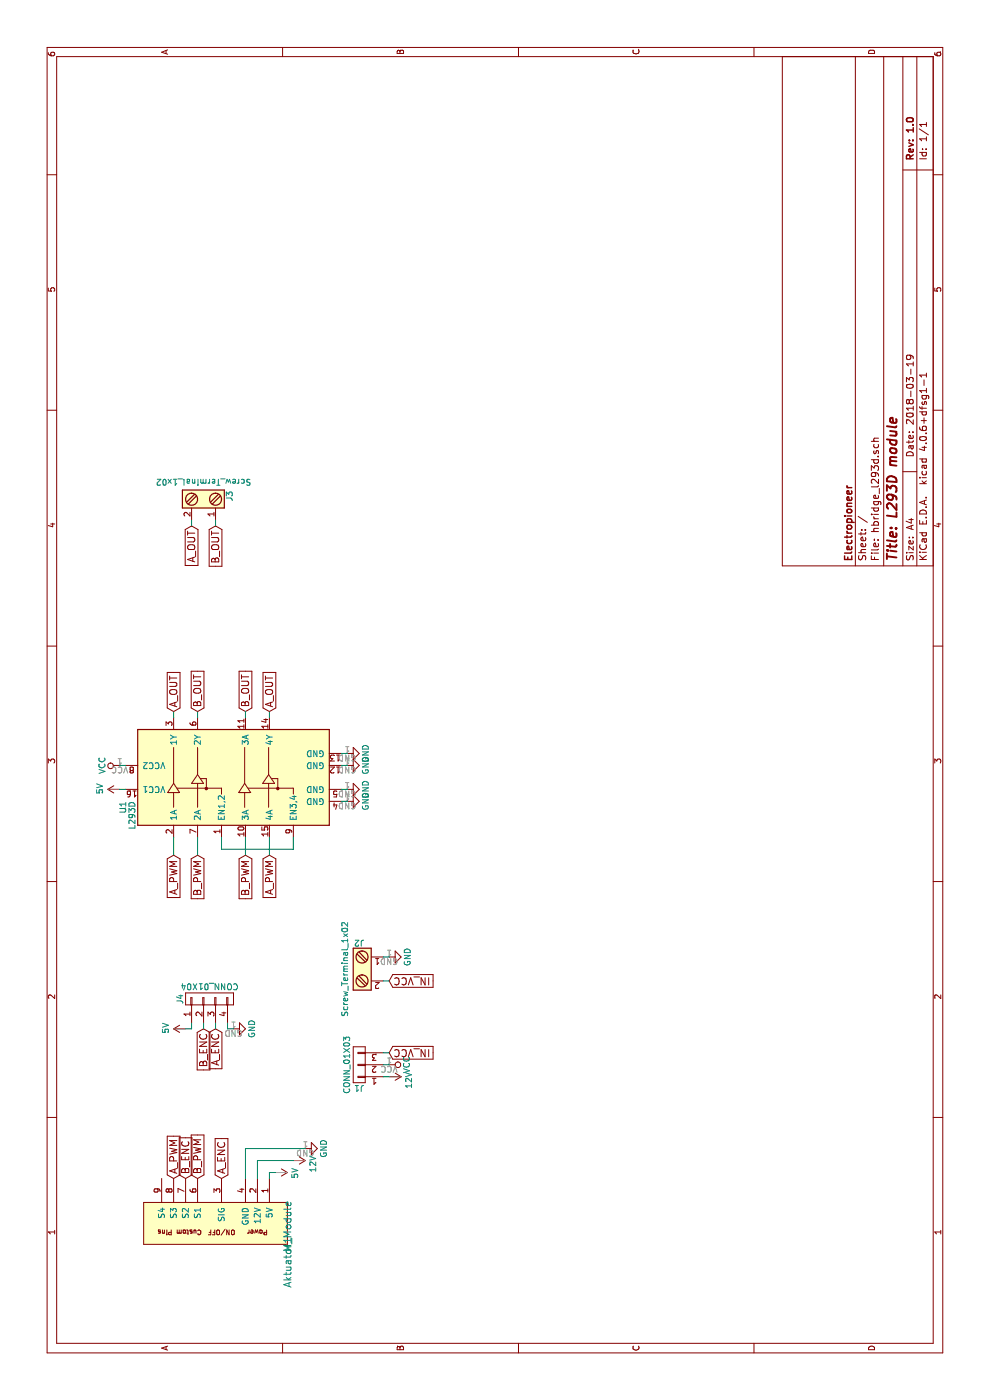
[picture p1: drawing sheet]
EESchema Schematic File Version 2
LIBS:power
LIBS:device
LIBS:transistors
LIBS:conn
LIBS:linear
LIBS:regul
LIBS:74xx
LIBS:cmos4000
LIBS:adc-dac
LIBS:memory
LIBS:xilinx
LIBS:microcontrollers
LIBS:dsp
LIBS:microchip
LIBS:analog_switches
LIBS:motorola
LIBS:texas
LIBS:intel
LIBS:audio
LIBS:interface
LIBS:digital-audio
LIBS:philips
LIBS:display
LIBS:cypress
LIBS:siliconi
LIBS:opto
LIBS:atmel
LIBS:contrib
LIBS:valves
LIBS:74xgxx
LIBS:ac-dc
LIBS:actel
LIBS:allegro
LIBS:Altera
LIBS:analog_devices
LIBS:battery_management
LIBS:bbd
LIBS:bosch
LIBS:brooktre
LIBS:cmos_ieee
LIBS:dc-dc
LIBS:diode
LIBS:elec-unifil
LIBS:ESD_Protection
LIBS:ftdi
LIBS:gennum
LIBS:graphic
LIBS:hc11
LIBS:ir
LIBS:Lattice
LIBS:leds
LIBS:logo
LIBS:maxim
LIBS:mechanical
LIBS:microchip_dspic33dsc
LIBS:microchip_pic10mcu
LIBS:microchip_pic12mcu
LIBS:microchip_pic16mcu
LIBS:microchip_pic18mcu
LIBS:microchip_pic24mcu
LIBS:microchip_pic32mcu
LIBS:modules
LIBS:motor_drivers
LIBS:motors
LIBS:msp430
LIBS:nordicsemi
LIBS:nxp
LIBS:nxp_armmcu
LIBS:onsemi
LIBS:Oscillators
LIBS:powerint
LIBS:Power_Management
LIBS:pspice
LIBS:references
LIBS:relays
LIBS:rfcom
LIBS:sensors
LIBS:silabs
LIBS:stm8
LIBS:stm32
LIBS:supertex
LIBS:switches
LIBS:transf
LIBS:triac_thyristor
LIBS:ttl_ieee
LIBS:video
LIBS:wiznet
LIBS:Worldsemi
LIBS:Xicor
LIBS:zetex
LIBS:Zilog
LIBS:adafruit
LIBS:GeekAmmo
LIBS:LilyPad-Wearables
LIBS:SparkFun-Aesthetics
LIBS:SparkFun-AnalogIC
LIBS:SparkFun-Boards
LIBS:SparkFun-Capacitors
LIBS:SparkFun-Connectors
LIBS:SparkFun-DigitalIC
LIBS:SparkFun-DiscreteSemi
LIBS:SparkFun-Displays
LIBS:SparkFun-Electromechanical
LIBS:SparkFun-FreqCtrl
LIBS:SparkFun-LED
LIBS:SparkFun-Passives
LIBS:SparkFun-PowerIC
LIBS:SparkFun-Resistors
LIBS:SparkFun-Retired
LIBS:SparkFun-RF
LIBS:SparkFun-Sensors
LIBS:Teensy_3_and_LC_Series_Boards_v1.1
LIBS:User-Submitted
LIBS:aktuator_module
LIBS:hbridge_l293d-cache
EELAYER 25 0
EELAYER END
$Descr A4 11693 8268
encoding utf-8
Sheet 1 1
Title "L293D module"
Date "2018-03-19"
Rev "1.0"
Comp "Electropioneer"
Comment1 ""
Comment2 ""
Comment3 ""
Comment4 ""
$EndDescr
$Comp
L Aktuator_Module M1
U 1 1
P 1300 2400
F 0 "M1" H 1300 2400 60  0000 C CNN
F 1 "Aktuator_Module" H 1300 2400 60  0000 C CNN
F 2 "Aktuator_Module:Aktuator_Module" H 1300 2400 60  0001 C CNN
F 3 "" H 1300 2400 60  0001 C CNN
	1    1300 2400
	1    0    0    -1  
$EndComp
Text GLabel 1850 1450 2    60   Input ~ 0
A_PWM
Text GLabel 1850 1650 2    60   Input ~ 0
B_PWM
$Comp
L GND #PWR1
U 1 1
P 2100 2550
F 0 "#PWR1" H 2100 2300 50  0001 C CNN
F 1 "GND" H 2100 2400 50  0000 C CNN
F 2 "" H 2100 2550 50  0001 C CNN
F 3 "" H 2100 2550 50  0001 C CNN
	1    2100 2550
	1    0    0    -1  
$EndComp
$Comp
L 12V #SUPPLY2
U 1 1
P 2000 2450
F 0 "#SUPPLY2" H 2000 2450 50  0001 L BNN
F 1 "12V" H 1960 2590 50  0000 L BNN
F 2 "" H 2000 2450 60  0001 C CNN
F 3 "" H 2000 2450 60  0001 C CNN
	1    2000 2450
	-1   0    0    1   
$EndComp
$Comp
L 5V #SUPPLY1
U 1 1
P 1900 2300
F 0 "#SUPPLY1" H 1900 2300 50  0001 L BNN
F 1 "5V" H 1860 2440 50  0000 L BNN
F 2 "" H 1900 2300 60  0001 C CNN
F 3 "" H 1900 2300 60  0001 C CNN
	1    1900 2300
	-1   0    0    1   
$EndComp
Text GLabel 1850 1850 2    60   Input ~ 0
A_ENC
Text GLabel 1850 1550 2    60   Input ~ 0
B_ENC
$Comp
L L293D U1
U 1 1
P 5200 2050
F 0 "U1" H 5000 3075 50  0000 R CNN
F 1 "L293D" H 5000 3000 50  0000 R CNN
F 2 "Housings_DIP:DIP-16_W7.62mm" H 5450 1300 50  0001 L CNN
F 3 "" H 4900 2750 50  0001 C CNN
	1    5200 2050
	1    0    0    -1  
$EndComp
$Comp
L GND #PWR5
U 1 1
P 5000 2900
F 0 "#PWR5" H 5000 2650 50  0001 C CNN
F 1 "GND" H 5000 2750 50  0000 C CNN
F 2 "" H 5000 2900 50  0001 C CNN
F 3 "" H 5000 2900 50  0001 C CNN
	1    5000 2900
	1    0    0    -1  
$EndComp
$Comp
L GND #PWR6
U 1 1
P 5100 2900
F 0 "#PWR6" H 5100 2650 50  0001 C CNN
F 1 "GND" H 5100 2750 50  0000 C CNN
F 2 "" H 5100 2900 50  0001 C CNN
F 3 "" H 5100 2900 50  0001 C CNN
	1    5100 2900
	1    0    0    -1  
$EndComp
$Comp
L GND #PWR8
U 1 1
P 5300 2900
F 0 "#PWR8" H 5300 2650 50  0001 C CNN
F 1 "GND" H 5300 2750 50  0000 C CNN
F 2 "" H 5300 2900 50  0001 C CNN
F 3 "" H 5300 2900 50  0001 C CNN
	1    5300 2900
	1    0    0    -1  
$EndComp
$Comp
L GND #PWR9
U 1 1
P 5400 2900
F 0 "#PWR9" H 5400 2650 50  0001 C CNN
F 1 "GND" H 5400 2750 50  0000 C CNN
F 2 "" H 5400 2900 50  0001 C CNN
F 3 "" H 5400 2900 50  0001 C CNN
	1    5400 2900
	1    0    0    -1  
$EndComp
Text GLabel 4550 1450 0    60   Input ~ 0
A_PWM
Text GLabel 4550 2250 0    60   Input ~ 0
A_PWM
Text GLabel 5750 1450 2    60   Input ~ 0
A_OUT
Text GLabel 5750 2250 2    60   Input ~ 0
A_OUT
Text GLabel 5750 1650 2    60   Input ~ 0
B_OUT
Text GLabel 5750 2050 2    60   Input ~ 0
B_OUT
Text GLabel 4550 1650 0    60   Input ~ 0
B_PWM
Text GLabel 4550 2050 0    60   Input ~ 0
B_PWM
$Comp
L 5V #SUPPLY5
U 1 1
P 5100 1000
F 0 "#SUPPLY5" H 5100 1000 50  0001 L BNN
F 1 "5V" H 5060 1140 50  0000 L BNN
F 2 "" H 5100 1000 60  0001 C CNN
F 3 "" H 5100 1000 60  0001 C CNN
	1    5100 1000
	1    0    0    -1  
$EndComp
$Comp
L VCC #PWR7
U 1 1
P 5300 1000
F 0 "#PWR7" H 5300 850 50  0001 C CNN
F 1 "VCC" H 5300 1150 50  0000 C CNN
F 2 "" H 5300 1000 50  0001 C CNN
F 3 "" H 5300 1000 50  0001 C CNN
	1    5300 1000
	1    0    0    -1  
$EndComp
$Comp
L CONN_01X03 J1
U 1 1
P 2800 3000
F 0 "J1" H 2800 3200 50  0000 C CNN
F 1 "CONN_01X03" V 2900 3000 50  0000 C CNN
F 2 "Pin_Headers:Pin_Header_Straight_1x03_Pitch2.54mm" H 2800 3000 50  0001 C CNN
F 3 "" H 2800 3000 50  0001 C CNN
	1    2800 3000
	0    -1   -1   0   
$EndComp
$Comp
L 12V #SUPPLY3
U 1 1
P 2700 3250
F 0 "#SUPPLY3" H 2700 3250 50  0001 L BNN
F 1 "12V" H 2660 3390 50  0000 L BNN
F 2 "" H 2700 3250 60  0001 C CNN
F 3 "" H 2700 3250 60  0001 C CNN
	1    2700 3250
	-1   0    0    1   
$EndComp
$Comp
L Screw_Terminal_1x02 J2
U 1 1
P 3600 3000
F 0 "J2" H 3600 3250 50  0000 C TNN
F 1 "Screw_Terminal_1x02" V 3450 3000 50  0000 C TNN
F 2 "Connectors_JST:JST_EH_B02B-EH-A_02x2.50mm_Straight" H 3600 2775 50  0001 C CNN
F 3 "" H 3575 3000 50  0001 C CNN
	1    3600 3000
	0    1    1    0   
$EndComp
Text GLabel 3500 3250 3    60   Input ~ 0
IN_VCC
$Comp
L GND #PWR4
U 1 1
P 3700 3250
F 0 "#PWR4" H 3700 3000 50  0001 C CNN
F 1 "GND" H 3700 3100 50  0000 C CNN
F 2 "" H 3700 3250 50  0001 C CNN
F 3 "" H 3700 3250 50  0001 C CNN
	1    3700 3250
	1    0    0    -1  
$EndComp
Text GLabel 2900 3250 3    60   Input ~ 0
IN_VCC
$Comp
L VCC #PWR2
U 1 1
P 2800 3250
F 0 "#PWR2" H 2800 3100 50  0001 C CNN
F 1 "VCC" H 2800 3400 50  0000 C CNN
F 2 "" H 2800 3250 50  0001 C CNN
F 3 "" H 2800 3250 50  0001 C CNN
	1    2800 3250
	-1   0    0    1   
$EndComp
Text GLabel 7300 1600 0    60   Input ~ 0
A_OUT
Text GLabel 7300 1800 0    60   Input ~ 0
B_OUT
$Comp
L Screw_Terminal_1x02 J3
U 1 1
P 7550 1700
F 0 "J3" H 7550 1950 50  0000 C TNN
F 1 "Screw_Terminal_1x02" V 7400 1700 50  0000 C TNN
F 2 "Connectors_Terminal_Blocks:TerminalBlock_Pheonix_MKDS1.5-2pol" H 7550 1475 50  0001 C CNN
F 3 "" H 7525 1700 50  0001 C CNN
	1    7550 1700
	-1   0    0    1   
$EndComp
$Comp
L CONN_01X04 J4
U 1 1
P 3350 1750
F 0 "J4" H 3350 2000 50  0000 C CNN
F 1 "CONN_01X04" V 3450 1750 50  0000 C CNN
F 2 "Pin_Headers:Pin_Header_Straight_1x04_Pitch2.54mm" H 3350 1750 50  0001 C CNN
F 3 "" H 3350 1750 50  0001 C CNN
	1    3350 1750
	1    0    0    -1  
$EndComp
$Comp
L 5V #SUPPLY4
U 1 1
P 3100 1550
F 0 "#SUPPLY4" H 3100 1550 50  0001 L BNN
F 1 "5V" H 3060 1690 50  0000 L BNN
F 2 "" H 3100 1550 60  0001 C CNN
F 3 "" H 3100 1550 60  0001 C CNN
	1    3100 1550
	1    0    0    -1  
$EndComp
$Comp
L GND #PWR3
U 1 1
P 3100 1950
F 0 "#PWR3" H 3100 1700 50  0001 C CNN
F 1 "GND" H 3100 1800 50  0000 C CNN
F 2 "" H 3100 1950 50  0001 C CNN
F 3 "" H 3100 1950 50  0001 C CNN
	1    3100 1950
	1    0    0    -1  
$EndComp
Text GLabel 3100 1800 0    60   Input ~ 0
A_ENC
Text GLabel 3100 1700 0    60   Input ~ 0
B_ENC
Wire Wire Line
	1850 2250 1900 2250
Wire Wire Line
	1900 2250 1900 2300
Wire Wire Line
	2000 2450 2000 2150
Wire Wire Line
	2000 2150 1850 2150
Wire Wire Line
	1850 2050 2100 2050
Wire Wire Line
	2100 2050 2100 2550
Wire Wire Line
	5300 2850 5300 2900
Wire Wire Line
	5400 2850 5400 2900
Wire Wire Line
	5100 2850 5100 2900
Wire Wire Line
	5000 2850 5000 2900
Wire Wire Line
	4700 2450 4600 2450
Wire Wire Line
	4600 2450 4600 1850
Wire Wire Line
	4600 1850 4700 1850
Wire Wire Line
	4550 2250 4700 2250
Wire Wire Line
	4550 1450 4700 1450
Wire Wire Line
	5700 1450 5750 1450
Wire Wire Line
	5700 2250 5750 2250
Wire Wire Line
	5700 1650 5750 1650
Wire Wire Line
	5700 2050 5750 2050
Wire Wire Line
	4550 2050 4700 2050
Wire Wire Line
	4550 1650 4700 1650
Wire Wire Line
	5100 1000 5100 1050
Wire Wire Line
	5300 1000 5300 1050
Wire Wire Line
	2700 3200 2700 3250
Wire Wire Line
	2900 3200 2900 3250
Wire Wire Line
	2800 3200 2800 3250
Wire Wire Line
	3500 3200 3500 3250
Wire Wire Line
	3700 3200 3700 3250
Wire Wire Line
	7300 1600 7350 1600
Wire Wire Line
	7300 1800 7350 1800
Wire Wire Line
	3150 1600 3100 1600
Wire Wire Line
	3100 1600 3100 1550
Wire Wire Line
	3100 1700 3150 1700
Wire Wire Line
	3100 1800 3150 1800
Wire Wire Line
	3100 1950 3100 1900
Wire Wire Line
	3100 1900 3150 1900
$EndSCHEMATC
